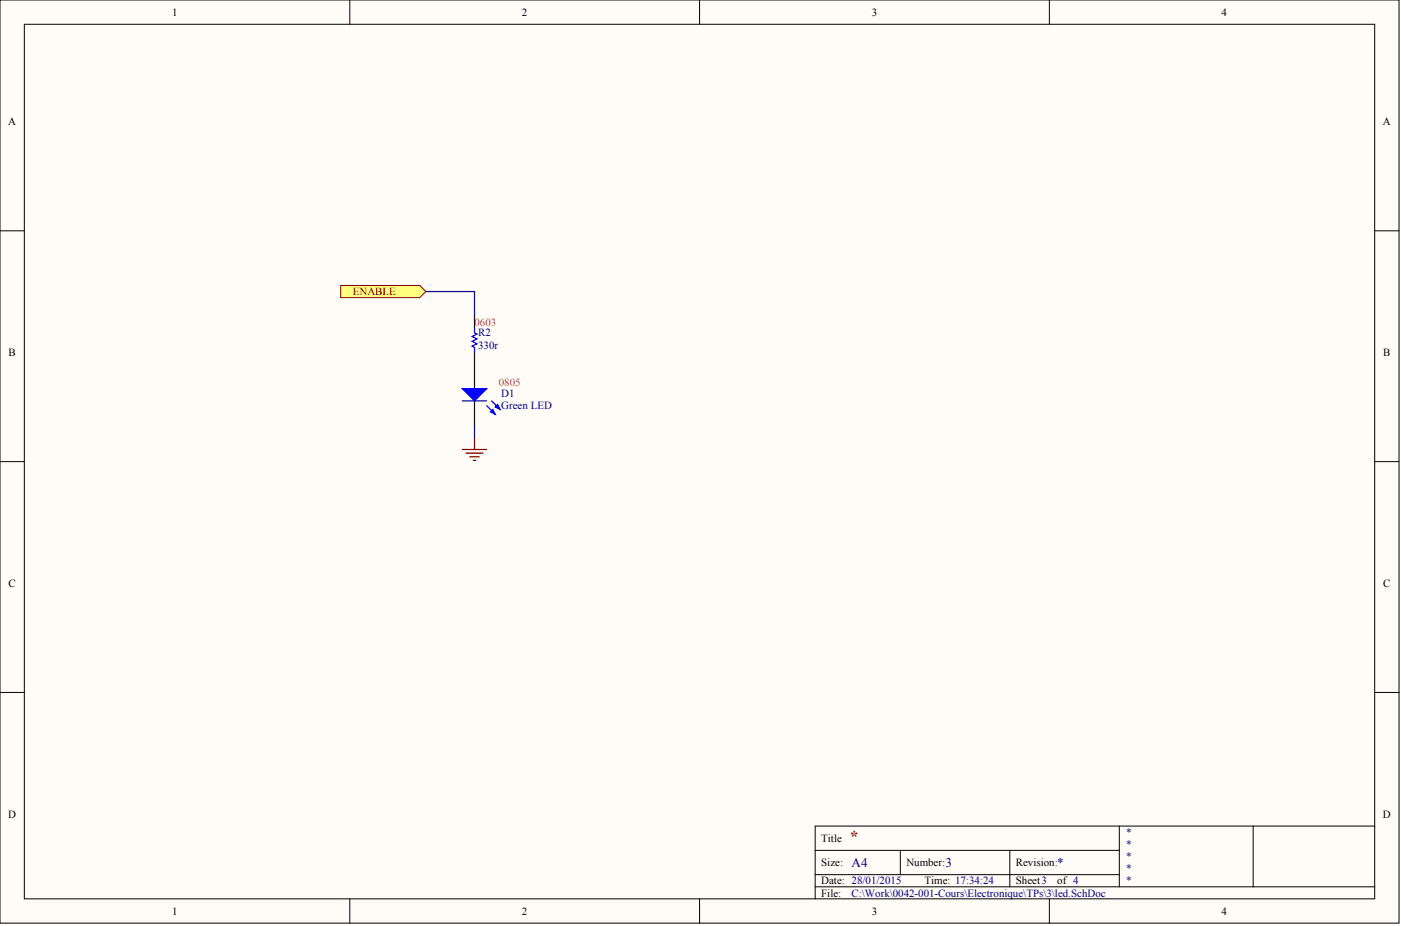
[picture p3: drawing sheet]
<svg xmlns="http://www.w3.org/2000/svg" width="488mm" height="322mm" viewBox="0 0 488 322" stroke-linecap="round" stroke-linejoin="round" font-family="sans-serif">
<g fill="#fffcf8" stroke="#000" stroke-width=".35">
<path d="M0 0h486.9v321.4h-486.9z"/>
<path d="M8.5 8.5h469.9v304.5h-469.9z"/>
</g>
<g fill="none" stroke="#000" stroke-width=".35">
<path d="M121.7 0v8.5M243.4 0v8.5M365.2 0v8.5M0 80.4h8.5M478.4 80.4h8.5M0 160.7h8.5M478.4 160.7h8.5M0 241.1h8.5M478.4 241.1h8.5M283.7 296.1h105.8M313.3 296.1v8.5M351.4 296.1v12.7"/>
<path d="M389.5 287.6v21.2M436.1 287.6h-152.4v25.4M478.4 287.6h-42.3v21.2M121.7 313v8.5M243.4 313v8.5M283.7 308.8h194.7M283.7 304.6h105.8M365.2 313v8.5"/>
</g>
<path d="M165.1 110v4.2M165.1 122.7v4.2" fill="none" stroke="#000" stroke-width=".42"/>
<path d="M165.1 114.2v1.7l.9 .4-1.7 .9 1.7 .8-1.7 .9 1.7 .8-1.7 .9 .8 .4v1.7" fill="none" stroke="#00f" stroke-width=".42"/>
<path d="M160.9 156.5h8.5M162.2 157.8h5.9M163.4 159h3.4M165.1 152.3v4.2M164.7 160.3h.8" fill="none" stroke="#800000" stroke-width=".42"/>
<path d="M148.2 101.5h16.9v8.5M165.1 148v4.3" fill="none" stroke="#000080" stroke-width=".42"/>
<path d="M118.5 99.4h27.6l2.1 2.1-2.1 2.1h-27.6z" fill-rule="evenodd" fill="#ffff80" stroke="#800000" stroke-width=".35"/>
<path d="M165.1 126.9v8.5M165.1 139.6v8.4" fill="none" stroke="#000" stroke-width=".42"/>
<g fill="#00f" stroke="#00f" stroke-width=".42">
<path d="M160.9 135.4h8.5l-4.3 4.2z"/>
<path d="M170.6 143.4l.9-.9 .8 1.7z"/>
<path d="M172.3 141.7l.9-.8 .8 1.6z"/>
</g>
<path d="M160.9 139.6h8.5M171 139.6l3 2.9M169.4 141.3l2.9 2.9" fill="none" stroke="#00f" stroke-width=".42"/>
<text font-size="5.7" fill="#800000" x="295.5" y="293.2">*</text>
<g font-size="4.6" fill="#000080">
<text x="296.4" y="301.9">A4</text>
<text x="329" y="301.9">3</text>
<text x="367.9" y="301.9">*</text>
</g>
<g font-size="3.8">
<text x="59.9" y="5.5">1</text>
<text x="181.6" y="5.5">2</text>
<text x="303.4" y="5.5">3</text>
<text x="425.1" y="5.5">4</text>
<text x="2.8" y="43.6">A</text>
<text x="481.3" y="43.6">A</text>
<text x="3" y="123.9">B</text>
<text x="481.4" y="123.9">B</text>
<text x="3" y="204.3">C</text>
<text x="481.4" y="204.3">C</text>
<text x="2.8" y="284.7">D</text>
<text x="481.3" y="284.7">D</text>
<text x="285.8" y="293.1">Title</text>
<text x="285.8" y="301.6">Size:</text>
<text x="315.4" y="301.6">Number:</text>
<text x="353.5" y="301.6">Revision:</text>
<text x="285.8" y="307.9">Date: 28/01/2015</text>
<text x="321.8" y="307.9">Time: 17:34:24</text>
<text x="353.5" y="307.9">Sheet3</text>
<text x="367.9" y="307.9">of 4</text>
<text x="285.8" y="312.2">File:</text>
<text x="59.9" y="318.5">1</text>
<text x="181.6" y="318.5">2</text>
<text x="303.4" y="318.5">3</text>
<text x="425.1" y="318.5">4</text>
</g>
<text font-size="3.8" fill="#800000" x="122.8" y="102.8">ENABLE</text>
<g font-size="3.8" fill="#da2467">
<text x="165.1" y="113.4">0603</text>
<text x="173.6" y="134.5">0805</text>
</g>
<g font-size="3.8" fill="#000080">
<text x="166.4" y="117.2">R2</text>
<text x="166.4" y="121.4">330r</text>
<text x="174.4" y="138.3">D1</text>
<text x="174.4" y="142.5">Green LED</text>
<text x="391.6" y="291">*</text>
<text x="391.6" y="295.3">*</text>
<text x="391.6" y="299.5">*</text>
<text x="391.6" y="303.7">*</text>
<text x="391.6" y="307.9">*</text>
<text x="296.4" y="312.2">C:\Work\0042-001-Cours\Electronique\TPs\3\led.SchDoc</text>
</g>
</svg>
